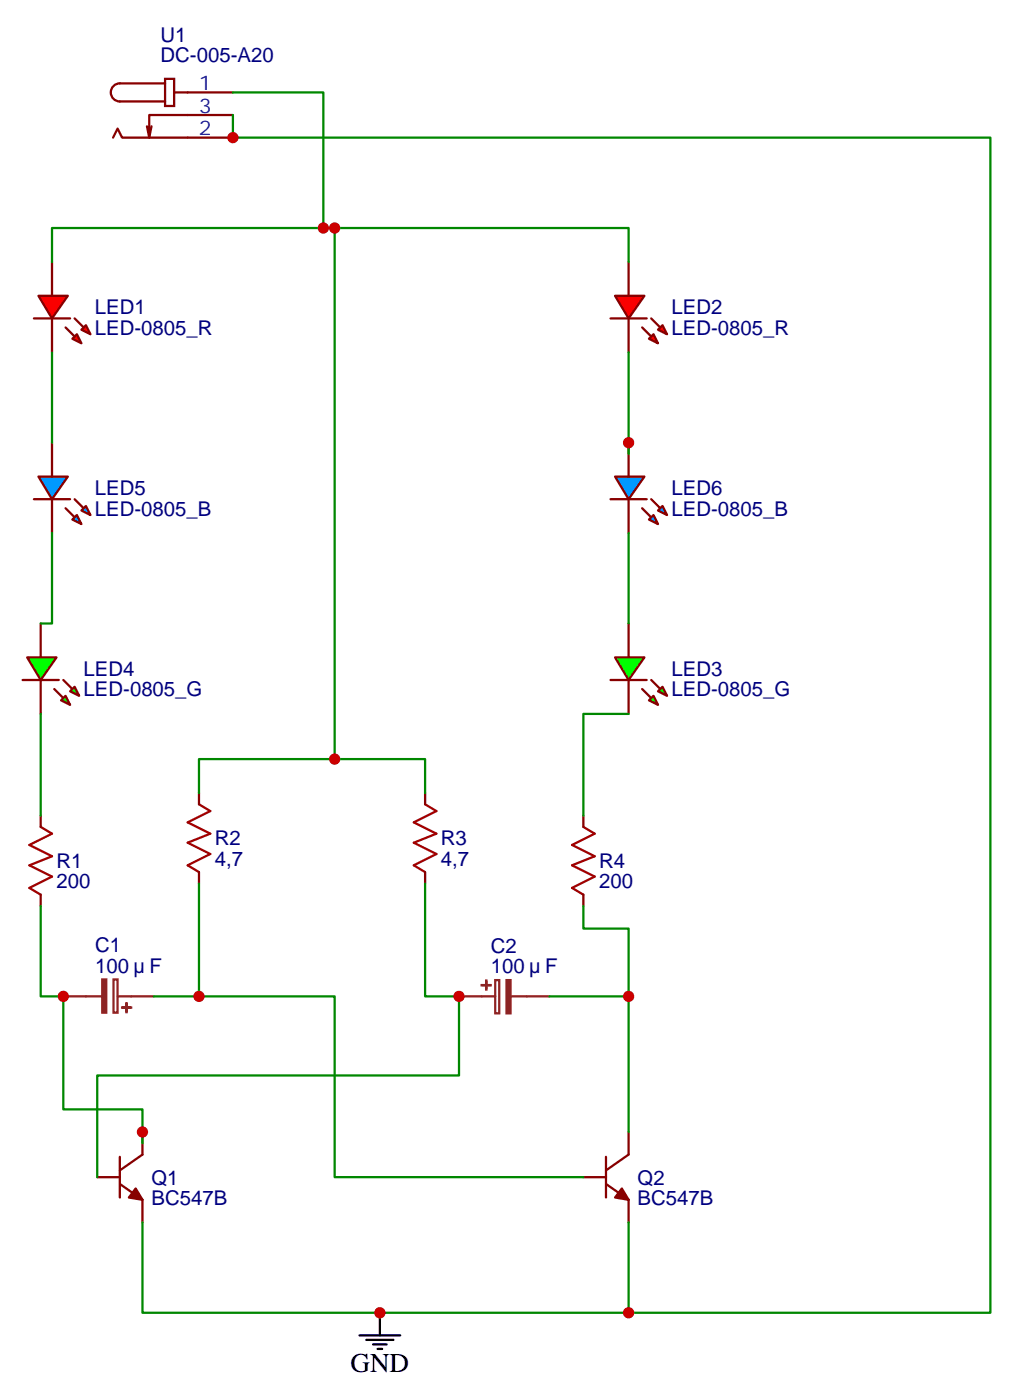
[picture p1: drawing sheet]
<svg xmlns="http://www.w3.org/2000/svg" width="158mm" height="219mm" viewBox="0 0 158 219" stroke-linecap="round" stroke-linejoin="round" font-family="sans-serif">
<path d="M6.3 129.1l1.8 1-3.5 1.8 3.5 1.8-3.5 1.4 3.5 1.7-3.5 1.8 1.7 1.1M31 125.6l1.8 1-3.5 1.8 3.5 1.7-3.5 1.5 3.5 1.7-3.5 1.8 1.7 1M66.3 125.6l1.8 1-3.5 1.8 3.5 1.7-3.5 1.5 3.5 1.7-3.5 1.8 1.7 1M91 129.1l1.8 1-3.5 1.8 3.5 1.8-3.5 1.4 3.5 1.7-3.5 1.8 1.7 1.1" fill="none" stroke="#a10000" stroke-width=".35"/>
<g fill="none" stroke="#870000" stroke-width=".35">
<path d="M6.3 127.3v1.8M6.3 139.7v1.7M31 123.8v1.8M31 136.1v1.8M66.3 123.8v1.8M66.3 136.1v1.8M91 127.3v1.8M91 139.7v1.7M22.2 176.7v3.5l-3.5 2.5M98.1 176.7v3.5l-3.6 2.5M15.2 183.8h3.5M18.7 184.8l3.5 2.5v3.5"/>
<path d="M18.7 180.6v6.3M91 183.8h3.5M94.5 184.8l3.6 2.5v3.5M94.5 180.6v6.3"/>
</g>
<g fill="#870000" stroke="#870000" stroke-width=".35">
<path d="M97 185.5l1.1 1.8-2.1-.4z"/>
<path d="M21.2 185.5l1 1.8-2.1-.4z"/>
</g>
<g fill="#f00" stroke="#870000" stroke-width=".35">
<path d="M6 46.2h4.6l-2.5 3.5z"/>
<path d="M5.3 49.7h5.6z"/>
</g>
<g fill="#870000" stroke="#870000" stroke-width=".35">
<path d="M11.6 49.7l1.5 1.4z"/>
<path d="M10.2 51.1l1.4 1.4z"/>
</g>
<g fill="#f00" stroke="#870000" stroke-width=".35">
<path d="M13.4 50.8l.7 1.4-1.4-.7z"/>
<path d="M11.3 52.9l.7-.7 .7 1.4z"/>
</g>
<path d="M8.1 40.9v5.3M8.1 49.7v5.3" fill="none" stroke="#870000" stroke-width=".35"/>
<g fill="#f00" stroke="#870000" stroke-width=".35">
<path d="M96 46.2h4.5l-2.4 3.5z"/>
<path d="M95.2 49.7h5.7z"/>
</g>
<g fill="#870000" stroke="#870000" stroke-width=".35">
<path d="M101.6 49.7l1.4 1.4z"/>
<path d="M100.2 51.1l1.4 1.4z"/>
</g>
<g fill="#f00" stroke="#870000" stroke-width=".35">
<path d="M102.7 51.5l.7-.7 .7 1.4z"/>
<path d="M101.2 52.9l.8-.7 .7 1.4z"/>
</g>
<path d="M98.1 40.9v5.3M98.1 49.7v5.3M98.1 97.3v5.3M98.1 106.2v5.2" fill="none" stroke="#870000" stroke-width=".35"/>
<g fill="#0f0" stroke="#870000" stroke-width=".35">
<path d="M101.2 109.3l.8-.7 .7 1.4z"/>
<path d="M102.7 107.9l.7-.7 .7 1.4z"/>
</g>
<g fill="#870000" stroke="#870000" stroke-width=".35">
<path d="M100.2 107.6l1.4 1.4z"/>
<path d="M101.6 106.2l1.4 1.4z"/>
</g>
<path d="M95.2 106.2h5.7z" fill="#f00" stroke="#870000" stroke-width=".35"/>
<path d="M96 102.6h4.5l-2.4 3.6z" fill="#0f0" stroke="#870000" stroke-width=".35"/>
<path d="M6.3 97.3v5.3M6.3 106.2v5.2" fill="none" stroke="#870000" stroke-width=".35"/>
<g fill="#0f0" stroke="#870000" stroke-width=".35">
<path d="M9.5 109.3l.7-.7 .7 1.4z"/>
<path d="M10.9 107.9l.7-.7 .7 1.4z"/>
</g>
<g fill="#870000" stroke="#870000" stroke-width=".35">
<path d="M8.5 107.6l1.4 1.4z"/>
<path d="M9.9 106.2l1.4 1.4z"/>
</g>
<path d="M3.5 106.2h5.7z" fill="#f00" stroke="#870000" stroke-width=".35"/>
<path d="M4.2 102.6h4.6l-2.5 3.6z" fill="#0f0" stroke="#870000" stroke-width=".35"/>
<path d="M6 74.4h4.6l-2.5 3.5z" fill="#09f" stroke="#870000" stroke-width=".35"/>
<path d="M5.3 77.9h5.6z" fill="#f00" stroke="#870000" stroke-width=".35"/>
<g fill="#870000" stroke="#870000" stroke-width=".35">
<path d="M11.6 77.9l1.5 1.4z"/>
<path d="M10.2 79.3l1.4 1.5z"/>
</g>
<g fill="#09f" stroke="#870000" stroke-width=".35">
<path d="M12.7 79.7l.7-.7 .7 1.4z"/>
<path d="M12 80.4l.7 1.4-1.4-.7z"/>
</g>
<path d="M8.1 69.1v5.3M8.1 77.9v5.3" fill="none" stroke="#870000" stroke-width=".35"/>
<path d="M96 74.4h4.5l-2.4 3.5z" fill="#09f" stroke="#870000" stroke-width=".35"/>
<path d="M95.2 77.9h5.7z" fill="#f00" stroke="#870000" stroke-width=".35"/>
<g fill="#870000" stroke="#870000" stroke-width=".35">
<path d="M101.6 77.9l1.4 1.4z"/>
<path d="M100.2 79.3l1.4 1.5z"/>
</g>
<g fill="#09f" stroke="#870000" stroke-width=".35">
<path d="M102.7 79.7l.7-.7 .7 1.4z"/>
<path d="M101.2 81.1l.8-.7 .7 1.4z"/>
</g>
<path d="M23.6 19.7l-.3 1.8M25.8 12.3h1.4v4.2h-1.4zM25.8 13h-7.1a1.41 1.41 0 0 0-1.4 1.4 1.41 1.41 0 0 0 1.4 1.4h7.1M27.2 14.4h9.1M36.3 18h-13v3.5l-.4-1.8M17.6 21.5l.7-1.4 .7 1.4h17.3M98.1 69.1v5.3M98.1 77.9v5.3" fill="none" stroke="#870000" stroke-width=".35"/>
<path d="M9.9 155.5h6M17.7 152.9h.6v5.2h-.6zM18.3 155.5h5.7M71.6 155.5h5.7M77.3 153h.6v5.2h-.6zM79.7 155.5h6" fill="none" stroke="#8c2424" stroke-width=".35"/>
<g fill="#8c2424" stroke="#8c2424" stroke-width=".35">
<path d="M79 153h.7v5.2h-.7z"/>
<path d="M75.8 153.1l.1 1.4z"/>
<path d="M75.1 153.8h1.5z"/>
<path d="M15.9 152.9h.7v5.2h-.7z"/>
<path d="M19.7 156.6l.1 1.4z"/>
<path d="M19 157.3h1.5z"/>
</g>
<g fill="none" stroke="#008700" stroke-width=".35">
<path d="M36.3 14.4h14.1v21.2M36.3 18v3.5h118.2v183.4h-56.4M52.2 35.6v82.9M8.1 40.9v-5.3h90v5.3M8.1 55v14.1M98.1 55v15.9M8.1 83.2v14.1h-1.8M98.1 83.2v14.1M6.3 111.4v15.9M98.1 111.4h-7.1v15.9M31 123.8v-5.3h35.3v5.3M31 137.9v17.6"/>
<path d="M66.3 137.9v17.6h5.3v12.4h-56.4v15.9M6.3 141.4v14.1h3.6v17.7h12.3v5.3M24 155.5h28.2v28.3h38.8M85.7 155.5h12.4v21.2M91 141.4v3.6h7.1v10.5M22.2 190.8v14.1h75.9v-14.1"/>
</g>
<path d="M56.1 208.5h6.3M57.1 209.2h4.3M58.2 209.9h2.1M58.9 210.6h.7M59.3 204.9v3.6" fill="none" stroke="#000" stroke-width=".35"/>
<g fill="#c00">
<circle cx="22.2" cy="176.7" r=".88"/>
<circle cx="31" cy="155.5" r=".88"/>
<circle cx="71.6" cy="155.5" r=".88"/>
<circle cx="9.9" cy="155.5" r=".88"/>
<circle cx="98.1" cy="155.5" r=".88"/>
<circle cx="98.1" cy="69.1" r=".88"/>
<circle cx="52.2" cy="35.6" r=".88"/>
<circle cx="52.2" cy="118.5" r=".88"/>
<circle cx="59.3" cy="204.9" r=".88"/>
<circle cx="50.4" cy="35.6" r=".88"/>
<circle cx="98.1" cy="204.9" r=".88"/>
<circle cx="36.3" cy="21.5" r=".88"/>
</g>
<text font-size="4.2" x="54.7" y="214.1">GND</text>
<g font-size="3.2" fill="#000080">
<text x="25.1" y="9.7">DC-005-A20</text>
<text x="25.1" y="6.5">U1</text>
<text x="14.8" y="52.3">LED-0805_R</text>
<text x="14.8" y="49.1">LED1</text>
<text x="104.8" y="52.3">LED-0805_R</text>
<text x="104.8" y="49.1">LED2</text>
<text x="14.8" y="77.3">LED5</text>
<text x="104.8" y="77.3">LED6</text>
<text x="14.8" y="80.5">LED-0805_B</text>
<text x="104.8" y="80.5">LED-0805_B</text>
<text x="13.1" y="105.5">LED4</text>
<text x="104.8" y="105.5">LED3</text>
<text x="13.1" y="108.7">LED-0805_G</text>
<text x="104.8" y="108.7">LED-0805_G</text>
<text x="33.5" y="132">R2</text>
<text x="68.8" y="132">R3</text>
<text x="8.8" y="135.5">R1</text>
<text x="33.5" y="135.2">4,7</text>
<text x="68.8" y="135.2">4,7</text>
<text x="93.5" y="135.5">R4</text>
<text x="8.8" y="138.7">200</text>
<text x="93.5" y="138.7">200</text>
<text x="14.8" y="148.7">C1</text>
<text x="76.6" y="148.8">C2</text>
<text x="14.8" y="151.8">100</text>
<text x="23.3" y="151.8">F</text>
<text x="76.6" y="151.9">100</text>
<text x="85" y="151.9">F</text>
<text x="23.6" y="184.9">Q1</text>
<text x="99.5" y="184.9">Q2</text>
<text x="23.6" y="188.1">BC547B</text>
<text x="99.5" y="188.1">BC547B</text>
</g>
<g font-size="3.2" fill="#00f">
<text x="31" y="14.1">1</text>
<text x="31" y="17.6">3</text>
<text x="31" y="21.1">2</text>
</g>
</svg>
